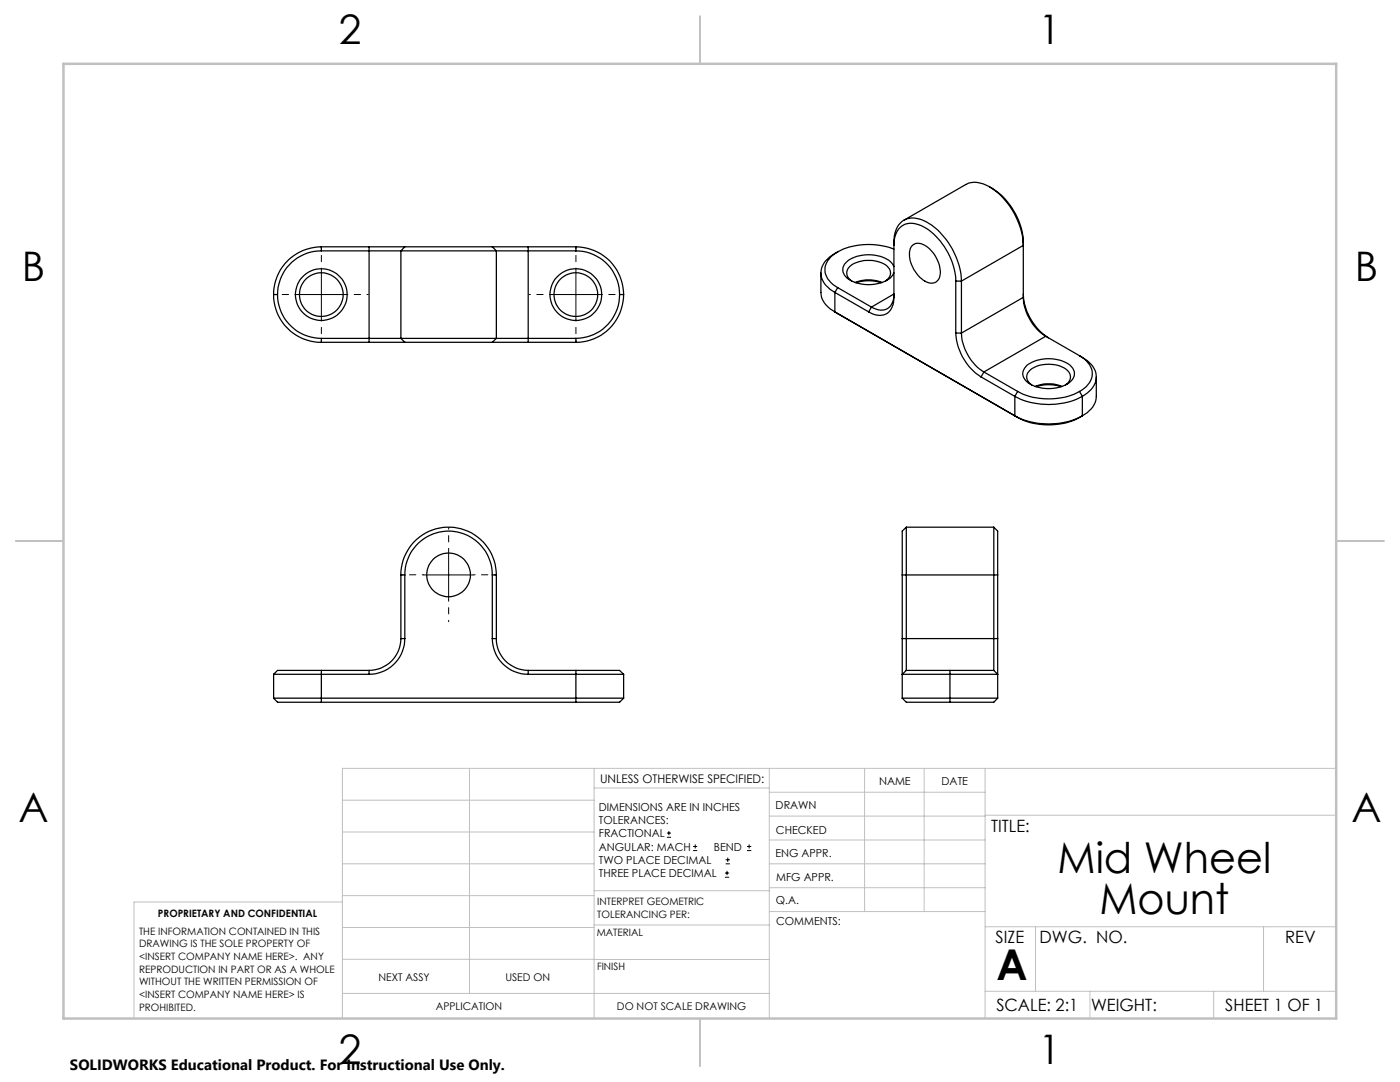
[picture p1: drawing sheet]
<svg xmlns="http://www.w3.org/2000/svg" width="279mm" height="216mm" viewBox="0 0 279 216" stroke-linecap="round" stroke-linejoin="round" font-family="sans-serif">
<g fill="none" stroke="#000" stroke-width=".2">
<path d="M59.1 58.8h10M64.1 53.8v10M109.9 58.8h10M114.9 53.8v10M84.5 114.7h10M89.5 109.7v10M133.1 167.1h.8M133.1 166.2h.8M133.5 165.8v.9M138.3 169.7h.8M138.3 168.9h.8M138.7 168.5v.8"/>
<path d="M144.7 175h.8M144.7 174.2h.8M144.8 172.4h.9M144.8 171.6h.9M145.1 173.8v.8M145.2 171.1v.9M149.1 169.7h.8M149.1 168.9h.8M149.5 168.5v.8"/>
</g>
<path d="M59.1 58.8h-4.3M64.1 53.8v-4.4M69.1 58.8h4.4M109.9 58.8h-4.3M114.9 53.8v-4.4M119.9 58.8h4.4M64.1 63.8v4.3M114.9 63.8v4.3M84.5 114.7h-4.3M89.5 109.7v-4.4M89.5 119.7v4.4M94.5 114.7h4.4" fill="none" stroke="#000" stroke-width=".2" stroke-dasharray="15.2 1.3 1.3 1.3" stroke-dashoffset="15"/>
<g fill="none" stroke="#c0c0c0" stroke-width=".2">
<path d="M68.3 159.7h50.3M93.7 153.3v44.9M118.6 153.3v49.9M118.6 157.2h34.9M153.5 153.3v49.9M153.5 158.1h43.1M172.5 153.3v28.6M184.4 153.3v28.6M196.6 153.3v49.9M266.7 153.3h-198.4v49.9M68.3 178.7h50.3M68.3 172.4h50.3"/>
<path d="M68.3 166h50.3M68.3 180h-41.6v23.2M118.6 177.7h35M153.5 167.6h43.1M153.5 162.8h43.1M153.5 172.4h43.1M153.5 177.1h43.1M196.6 162.7h70.1M68.3 198.2h85.2M68.3 191.4l85.2 .1M68.3 185.1h50.3M118.6 184.6h35"/>
<path d="M153.6 181.9h43M196.6 197.8h70.1M196.6 184.9h70.1M206.7 184.9v12.9M217.5 197.8v5.4M242.2 197.8v5.4M252.2 184.9v12.9"/>
</g>
<path d="M139.7 3.2v9.5M3.1 107.9h9.6M266.7 107.9h9.5M139.7 203.2v9.6" fill="none" stroke="#c0c0c0" stroke-width=".25"/>
<path d="M12.7 12.7h254v190.5h-254z" fill="none" stroke="#c0c0c0" stroke-width=".5"/>
<g fill="none" stroke="#000" stroke-width=".25">
<path d="M197.5 37.3a13.5 13.5 0 0 1 6.7 11v11M54.6 58.8a9.5 9.5 0 0 0 9.5 9.5M54.6 58.8h.8M55.4 58.8a8.8 8.8 0 0 0 8.7 8.7M64.1 50.1h15.9M64.1 50.1a8.7 8.7 0 0 0-8.7 8.7M64.1 49.2a9.5 9.5 0 0 0-9.5 9.6M64.1 49.2v.9M64.1 49.2h9.6M73.7 49.2h7.1M73.7 49.2v19.1M80 50.1h19.1"/>
<path d="M80 50.1v17.4M80.8 49.2h17.4M80.8 49.2l-.8 .9M98.2 49.2h7.2M98.2 49.2l.9 .9M99.1 50.1h15.8M99.1 50.1v17.4M105.4 49.2v19.1M105.4 49.2h9.5M114.9 49.2a9.5 9.5 0 0 1 9.6 9.6M114.9 50.1a8.7 8.7 0 0 1 8.7 8.7M114.9 49.2v.9"/>
<path d="M123.6 58.8a8.7 8.7 0 0 1-8.7 8.7M123.6 58.8h.9M124.5 58.8a9.5 9.5 0 0 1-9.6 9.5M163.8 54.5v3.8a4.6 4.6 0 0 0 2.8 3.9M166.6 58.3l6.8 3.9M166.6 58.3v3.9M167.2 50.3a3.8 3.8 0 0 0-2.2 4.9l.8 1.2 1.4 1M167.2 50.3a5.1 5.1 0 0 0-3.4 4.2 4.6 4.6 0 0 0 2.8 3.8M167.2 57.4l6.7 3.9M167.2 57.4l-.6 .9M170 56.1a1.86 1.86 0 0 1-1-1.8 1.86 1.86 0 0 1 1.3-1.6 6.6 6.6 0 0 1 6.8 .4 1.76 1.76 0 0 1-.4 3M170.7 56.4a7.1 7.1 0 0 1 5.3 0"/>
<path d="M170.8 56.4a8.4 8.4 0 0 1 5.1 0M178.4 49a3.8 3.8 0 0 1 3.1-4.4 7.6 7.6 0 0 1 5.7 3 13.5 13.5 0 0 1 3.5 8.5M178.4 49.7a13.8 13.8 0 0 0-11.2 .6M178.4 53.2a4.9 4.9 0 0 0-4.2-2.3 6.4 6.4 0 0 0-5.7 1.8 2.36 2.36 0 0 0 1.6 3.4 7.8 7.8 0 0 0 7.6-.6l.7-1.1M180.4 44l12.3-7.2a5.2 5.2 0 0 1 5.6 1 15 15 0 0 1 5.9 11.2l-12.3 7.1M182 49.1a2.11 2.11 0 0 1 2.9 .1 6.4 6.4 0 0 1 2.6 6.2 1.83 1.83 0 0 1-2.9 .7 6.5 6.5 0 0 1-3-6.4zM190.7 56.1v10.4M190.7 56.1h1.2M191.9 56.1a14.6 14.6 0 0 0-7.5-12.1 3.8 3.8 0 0 0-5.3 1.3l-.5 1.3-.2 1.7v11a3 3 0 0 1-3.2 3.6l-.9-.2-.9-.5M191.9 56.1v10.4M204.2 59.3a9.9 9.9 0 0 0 4.5 7.8M204.2 58.7a11.2 11.2 0 0 0 5 8.7"/>
<path d="M204.2 59.3l-12.3 7.2M64.1 67.5h15.9M64.1 67.5v.8M64.1 68.3h9.6M73.7 68.3h7.1M80 67.5h19.1M80 67.5l.8 .8M80.8 68.3h17.4M98.2 68.3h7.2M99.1 67.5h15.8M99.1 67.5l-.9 .8M105.4 68.3h9.5"/>
<path d="M114.9 67.5v.8M166.6 62.2l36.5 21.1M166.6 62.2l.6 .4M173.9 61.3l4.5-2.6a2.65 2.65 0 0 1-2.8 3.2zM173.9 61.3l-.5 .9M190.7 66.5a11.1 11.1 0 0 0 5.1 8.7M190.7 66.5h1.2M191.9 66.5a9.9 9.9 0 0 0 4.5 7.7M195.8 75.2l6.7 3.9M196.4 74.2l6.7 3.9M196.4 74.2l-.6 1M202.5 79.1a14.8 14.8 0 0 0 13.5 0"/>
<path d="M202.5 79.1v3.9M203.1 78.1a13.6 13.6 0 0 0 12.3 0M203.1 78.1l-.6 1M204.9 72.9a7.7 7.7 0 0 1 8.7 0 2.1 2.1 0 0 1-.3 3.5 7.7 7.7 0 0 1-8.4-.2 2.02 2.02 0 0 1 0-3.3zM205.9 76.8a1.85 1.85 0 0 1-1-1.8 1.85 1.85 0 0 1 1.3-1.6 6.6 6.6 0 0 1 6.8 .5 1.76 1.76 0 0 1-.4 2.9M206.6 77.1a7.1 7.1 0 0 1 5.3 0M206.7 77.2a8.4 8.4 0 0 1 5.1 0M208.7 67.1l6.7 3.9M208.7 67.1l-12.3 7.1M215.4 71a3.8 3.8 0 0 1 2.2 5l-.8 1.2-1.4 .9M215.4 71a6.1 6.1 0 0 1 3.3 3.3 4 4 0 0 1-2.2 4.5l-.5 .3M215.4 78.1l.6 1"/>
<path d="M216 79.1v3.9M218.8 75.2v3.9a4.6 4.6 0 0 1-2.8 3.9M202.5 83a14.8 14.8 0 0 0 13.5 0M202.5 83l.6 .3M216 83a13.5 13.5 0 0 1-12.9 .3M80 114.7a9.5 9.5 0 0 1 9.5-9.5 9.5 9.5 0 0 1 9.6 9.5M80 114.7h.8M80 114.7v12.7M80.8 114.7a8.7 8.7 0 0 1 8.7-8.7 8.7 8.7 0 0 1 8.7 8.7M80.8 114.7v12.7M98.2 114.7v12.7M98.2 114.7h.9"/>
<path d="M99.1 114.7v12.7M180.1 114.7h19M180.1 114.7v12.7M180.9 105.2v28.6M180.9 105.2l-.8 .8v8.7M180.9 105.2h17.4M198.3 105.2v28.6M198.3 105.2l.8 .8v8.7M199.1 114.7v12.7M54.6 139.3h69.9M54.6 139.3l.8 .8h8.7M54.6 134.5h19.1"/>
<path d="M54.6 134.5v4.8M64.1 133.8h-8.7l-.8 .7M64.1 133.8v6.3M64.1 133.8h9.6M73.7 133.8v.7M80 127.4a6.4 6.4 0 0 1-6.3 6.4M80 127.4h.8M80.8 127.4a7.1 7.1 0 0 1-7.1 7.1M98.2 127.4a7.1 7.1 0 0 0 7.2 7.1M98.2 127.4h.9M99.1 127.4a6.3 6.3 0 0 0 6.3 6.4M105.4 134.5h19.1"/>
<path d="M105.4 133.8v.7M105.4 133.8h9.5M114.9 133.8h8.7l.9 .7M114.9 133.8v6.3M124.5 139.3l-.9 .8h-8.7M124.5 134.5v4.8M180.1 134.5h19M180.1 139.3h19M180.1 139.3l.8 .8h8.7M180.1 127.4v7.1M180.1 127.4h19M180.1 134.5v4.8"/>
<path d="M180.9 133.8h8.7M180.9 133.8l-.8 .7M189.6 133.8h8.7M189.6 133.8v6.3M198.3 133.8l.8 .7M199.1 139.3l-.8 .8h-8.7M199.1 127.4v7.1M199.1 134.5v4.8M64.1 140.1h50.8"/>
<circle cx="64.1" cy="58.8" r="4.4"/>
<circle cx="64.1" cy="58.8" r="5.2"/>
<circle cx="114.9" cy="58.8" r="4.4"/>
<circle cx="114.9" cy="58.8" r="5.2"/>
<circle cx="89.5" cy="114.7" r="4.4"/>
</g>
<g font-size="8.5">
<text x="211" y="174.2">Mid Wheel</text>
<text x="219.4" y="182.3">Mount</text>
<text x="198.9" y="195.5">A</text>
</g>
<g font-size="8.1">
<text x="67.6" y="8.9">2</text>
<text x="207.3" y="8.9">1</text>
<text x="4.4" y="56.2">B</text>
<text x="270.4" y="56.2">B</text>
<text x="3.7" y="164.1">A</text>
<text x="269.7" y="164.1">A</text>
<text x="67.6" y="212.4">2</text>
<text x="207.3" y="212.4">1</text>
</g>
<g font-size="3.4">
<text x="197.8" y="166">TITLE:</text>
<text x="198.7" y="188.1">SIZE</text>
<text x="207.5" y="188.1">DWG. NO.</text>
<text x="256.5" y="188.2">REV</text>
<text x="198.8" y="201.7">SCALE: 2:1</text>
<text x="217.7" y="201.8">WEIGHT:</text>
<text x="244.5" y="201.7">SHEET 1 OF 1</text>
</g>
<text font-size="3" x="14" y="213.5">SOLIDWORKS Educational Product. For Instructional Use Only.</text>
<text font-size="2.4" x="119.8" y="156.2">UNLESS OTHERWISE SPECIFIED:</text>
<g font-size="2.2">
<text x="119.5" y="161.8">DIMENSIONS ARE IN INCHES</text>
<text x="154.8" y="161.4">DRAWN</text>
<text x="175.4" y="156.6">NAME</text>
<text x="187.9" y="156.7">DATE</text>
<text x="119.5" y="164.4">TOLERANCES:</text>
<text x="119.5" y="167.1">FRACTIONAL</text>
<text x="154.9" y="166.3">CHECKED</text>
<text x="119.5" y="169.7">ANGULAR: MACH</text>
<text x="119.5" y="172.4">TWO PLACE DECIMAL</text>
<text x="142.5" y="169.7">BEND</text>
<text x="154.8" y="171">ENG APPR.</text>
<text x="119.5" y="175">THREE PLACE DECIMAL</text>
<text x="154.9" y="175.7">MFG APPR.</text>
<text x="154.9" y="180.4">Q.A.</text>
<text x="154.9" y="184.6">COMMENTS:</text>
</g>
<g font-size="2.1">
<text x="75.5" y="195.7">NEXT ASSY</text>
<text x="100.9" y="195.7">USED ON</text>
<text x="86.9" y="201.5">APPLICATION</text>
<text x="123.1" y="201.6">DO NOT SCALE DRAWING</text>
</g>
<g font-size="2">
<text x="31.5" y="182.9">PROPRIETARY AND CONFIDENTIAL</text>
<text x="119.2" y="180.6">INTERPRET GEOMETRIC</text>
<text x="119.2" y="183.1">TOLERANCING PER:</text>
<text x="27.8" y="186.5">THE INFORMATION CONTAINED IN THIS</text>
<text x="27.8" y="189">DRAWING IS THE SOLE PROPERTY OF</text>
<text x="27.8" y="191.6">&lt;INSERT COMPANY NAME HERE&gt;. ANY</text>
<text x="119.1" y="186.7">MATERIAL</text>
<text x="27.8" y="194.1">REPRODUCTION IN PART OR AS A WHOLE</text>
<text x="27.8" y="196.6">WITHOUT THE WRITTEN PERMISSION OF</text>
<text x="119.1" y="193.5">FINISH</text>
<text x="27.8" y="199.1">&lt;INSERT COMPANY NAME HERE&gt; IS</text>
<text x="27.8" y="201.7">PROHIBITED.</text>
</g>
</svg>
